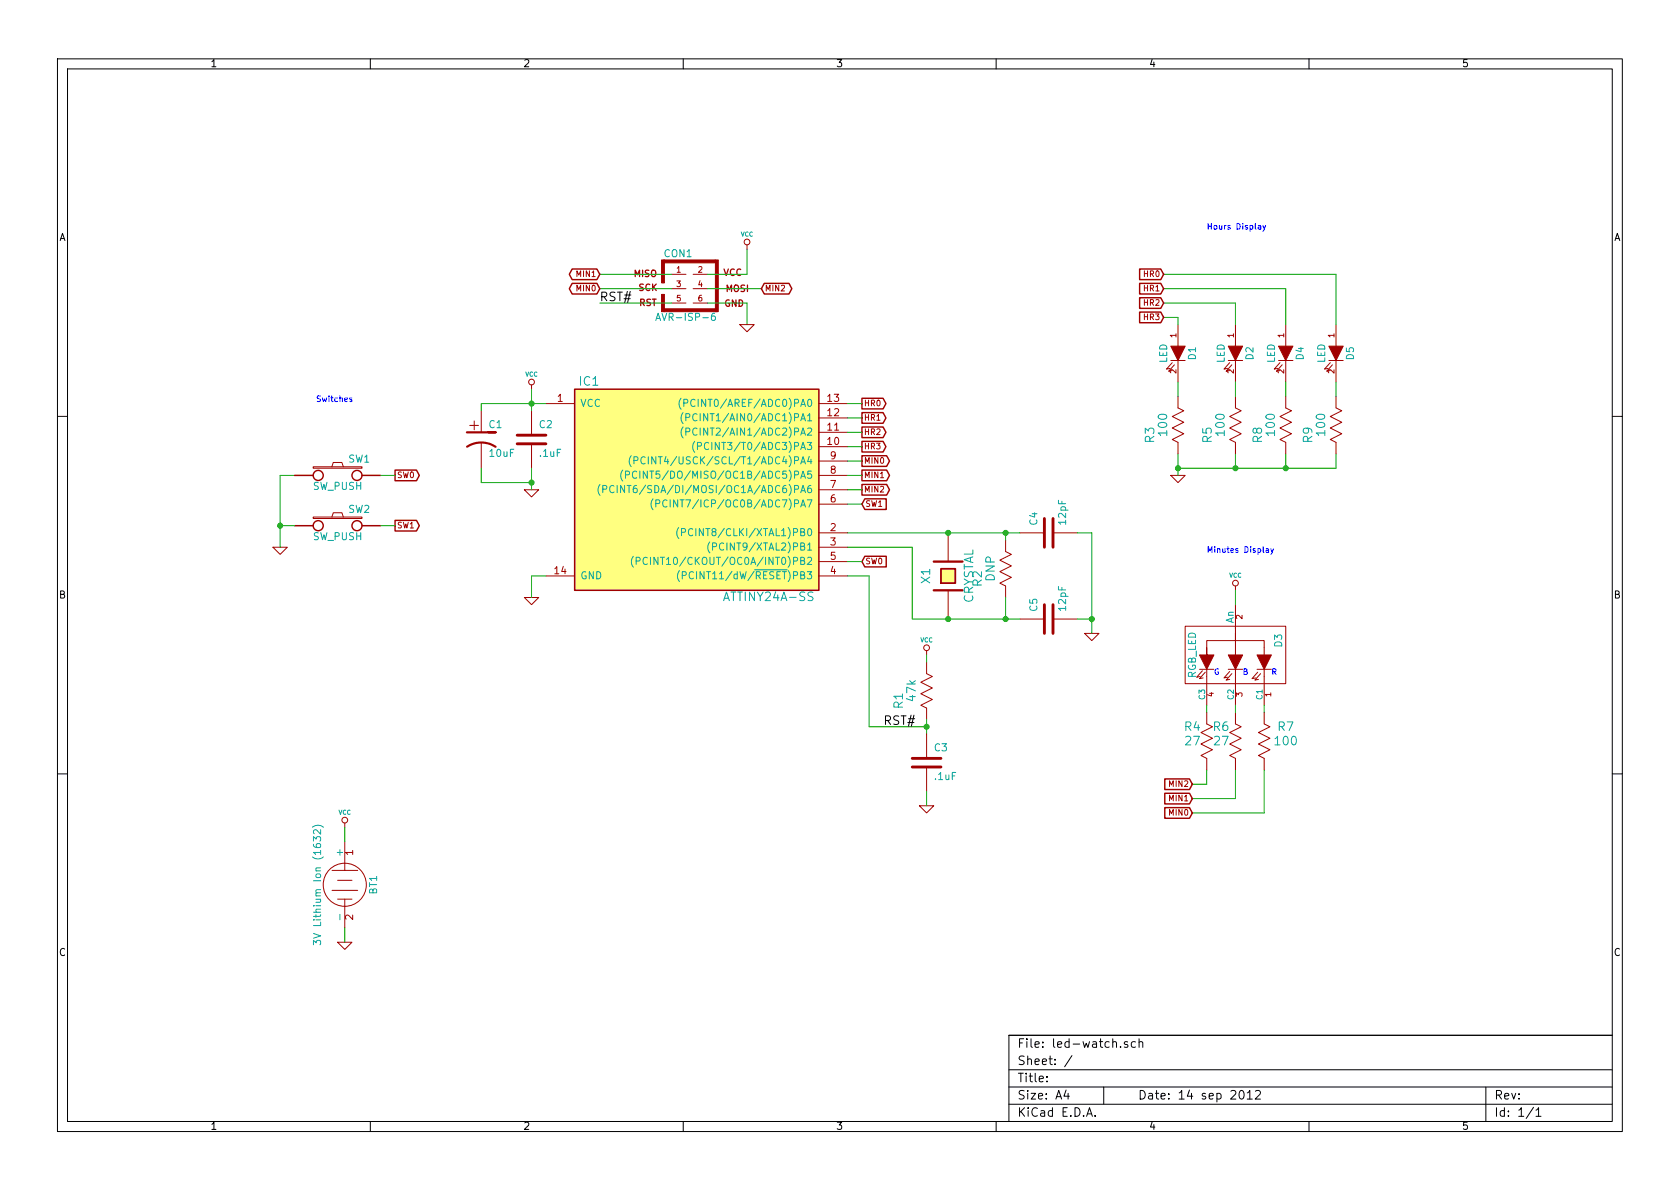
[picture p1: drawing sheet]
EESchema Schematic File Version 2  date Fri 14 Sep 2012 10:10:36 AM EDT
LIBS:power
LIBS:device
LIBS:transistors
LIBS:conn
LIBS:linear
LIBS:regul
LIBS:74xx
LIBS:cmos4000
LIBS:adc-dac
LIBS:memory
LIBS:xilinx
LIBS:special
LIBS:microcontrollers
LIBS:dsp
LIBS:microchip
LIBS:analog_switches
LIBS:motorola
LIBS:texas
LIBS:intel
LIBS:audio
LIBS:interface
LIBS:digital-audio
LIBS:philips
LIBS:display
LIBS:cypress
LIBS:siliconi
LIBS:opto
LIBS:atmel
LIBS:contrib
LIBS:valves
LIBS:artemis-synth-v1-cache
LIBS:battery2
LIBS:mcp49x1
LIBS:tda2822m
LIBS:hrl
LIBS:led-watch-cache
EELAYER 25  0
EELAYER END
$Descr A4 11693 8268
encoding utf-8
Sheet 1 1
Title ""
Date "14 sep 2012"
Rev ""
Comp ""
Comment1 ""
Comment2 ""
Comment3 ""
Comment4 ""
$EndDescr
$Comp
L ATTINY24A-SS IC1
U 1 1
P 4850 3400
F 0 "IC1" H 4100 4150 60  0000 C CNN
F 1 "ATTINY24A-SS" H 5350 2650 60  0000 C CNN
F 2 "SO14E" H 4150 2650 60  0001 C CNN
	1    4850 3400
	1    0    0    -1  
$EndComp
$Comp
L C C2
U 1 1
P 3700 3050
F 0 "C2" H 3750 3150 50  0000 L CNN
F 1 ".1uF" H 3750 2950 50  0000 L CNN
F 2 "SM0805" H 3750 3050 50  0001 C CNN
	1    3700 3050
	1    0    0    -1  
$EndComp
$Comp
L VCC #PWR01
U 1 1
P 3700 2700
F 0 "#PWR01" H 3700 2800 30  0001 C CNN
F 1 "VCC" H 3700 2800 30  0000 C CNN
	1    3700 2700
	1    0    0    -1  
$EndComp
$Comp
L GND #PWR02
U 1 1
P 3700 4150
F 0 "#PWR02" H 3700 4150 30  0001 C CNN
F 1 "GND" H 3700 4080 30  0001 C CNN
	1    3700 4150
	1    0    0    -1  
$EndComp
$Comp
L R-US R2
U 1 1
P 7000 3950
F 0 "R2" H 6930 4140 60  0000 C CNN
F 1 "DNP" H 7000 4050 60  0000 C CNN
F 2 "SM0805" H 7000 4150 60  0001 C CNN
	1    7000 3950
	0    -1   -1   0   
$EndComp
$Comp
L CRYSTAL X1
U 1 1
P 6600 4000
F 0 "X1" H 6600 4150 60  0000 C CNN
F 1 "CRYSTAL" H 6600 3850 60  0000 C CNN
F 2 "XTAL_32.768kHz_CMJ206T" H 6600 3950 60  0001 C CNN
	1    6600 4000
	0    -1   -1   0   
$EndComp
$Comp
L C C4
U 1 1
P 7300 3700
F 0 "C4" H 7350 3800 50  0000 L CNN
F 1 "12pF" H 7350 3600 50  0000 L CNN
F 2 "SM0805" H 7350 3700 50  0001 C CNN
	1    7300 3700
	0    -1   -1   0   
$EndComp
$Comp
L C C5
U 1 1
P 7300 4300
F 0 "C5" H 7350 4400 50  0000 L CNN
F 1 "12pF" H 7350 4200 50  0000 L CNN
F 2 "SM0805" H 7350 4300 50  0001 C CNN
	1    7300 4300
	0    -1   -1   0   
$EndComp
$Comp
L GND #PWR03
U 1 1
P 7600 4400
F 0 "#PWR03" H 7600 4400 30  0001 C CNN
F 1 "GND" H 7600 4330 30  0001 C CNN
	1    7600 4400
	1    0    0    -1  
$EndComp
$Comp
L GND #PWR04
U 1 1
P 3700 3400
F 0 "#PWR04" H 3700 3400 30  0001 C CNN
F 1 "GND" H 3700 3330 30  0001 C CNN
	1    3700 3400
	1    0    0    -1  
$EndComp
$Comp
L LED D1
U 1 1
P 8200 2450
F 0 "D1" H 8200 2550 50  0000 C CNN
F 1 "LED" H 8200 2350 50  0000 C CNN
F 2 "SM0805" H 8200 2450 50  0001 C CNN
	1    8200 2450
	0    1    1    0   
$EndComp
$Comp
L LED D2
U 1 1
P 8600 2450
F 0 "D2" H 8600 2550 50  0000 C CNN
F 1 "LED" H 8600 2350 50  0000 C CNN
F 2 "SM0805" H 8600 2450 50  0001 C CNN
	1    8600 2450
	0    1    1    0   
$EndComp
$Comp
L LED D4
U 1 1
P 8950 2450
F 0 "D4" H 8950 2550 50  0000 C CNN
F 1 "LED" H 8950 2350 50  0000 C CNN
F 2 "SM0805" H 8950 2450 50  0001 C CNN
	1    8950 2450
	0    1    1    0   
$EndComp
$Comp
L LED D5
U 1 1
P 9300 2450
F 0 "D5" H 9300 2550 50  0000 C CNN
F 1 "LED" H 9300 2350 50  0000 C CNN
F 2 "SM0805" H 9300 2450 50  0001 C CNN
	1    9300 2450
	0    1    1    0   
$EndComp
$Comp
L GND #PWR05
U 1 1
P 8200 3300
F 0 "#PWR05" H 8200 3300 30  0001 C CNN
F 1 "GND" H 8200 3230 30  0001 C CNN
	1    8200 3300
	1    0    0    -1  
$EndComp
Wire Wire Line
	5900 3700 6600 3700
Wire Wire Line
	6600 3700 7000 3700
Wire Wire Line
	7000 3700 7100 3700
Wire Wire Line
	5900 3800 6350 3800
Wire Wire Line
	6350 3800 6350 4300
Wire Wire Line
	6350 4300 6600 4300
Wire Wire Line
	6600 4300 7000 4300
Wire Wire Line
	7000 4300 7100 4300
Wire Wire Line
	7600 3700 7600 4300
Wire Wire Line
	7600 4300 7600 4400
Wire Wire Line
	7600 3700 7500 3700
Wire Wire Line
	7500 4300 7600 4300
Connection ~ 7600 4300
Connection ~ 6600 4300
Connection ~ 6600 3700
Wire Wire Line
	7000 3750 7000 3700
Connection ~ 7000 3700
Wire Wire Line
	7000 4150 7000 4300
Connection ~ 7000 4300
Wire Wire Line
	3700 4150 3700 4000
Wire Wire Line
	3700 4000 3800 4000
Wire Wire Line
	3700 2700 3700 2800
Wire Wire Line
	3700 2800 3700 2850
Wire Wire Line
	3350 2800 3700 2800
Wire Wire Line
	3700 2800 3800 2800
Connection ~ 3700 2800
Wire Wire Line
	3700 3250 3700 3350
Wire Wire Line
	3700 3350 3700 3400
Wire Wire Line
	8200 3150 8200 3250
Wire Wire Line
	8200 3250 8200 3300
Wire Wire Line
	8200 3250 8600 3250
Wire Wire Line
	8600 3250 8950 3250
Wire Wire Line
	8950 3250 9300 3250
Wire Wire Line
	9300 3250 9300 3150
Connection ~ 8200 3250
Wire Wire Line
	8950 3150 8950 3250
Connection ~ 8950 3250
Wire Wire Line
	8600 3150 8600 3250
Connection ~ 8600 3250
Wire Wire Line
	8200 2250 8200 2200
Wire Wire Line
	8200 2200 8100 2200
Wire Wire Line
	8100 2100 8600 2100
Wire Wire Line
	8600 2100 8600 2250
Wire Wire Line
	8100 2000 8950 2000
Wire Wire Line
	8950 2000 8950 2250
Wire Wire Line
	8100 1900 9300 1900
Wire Wire Line
	9300 1900 9300 2250
Text GLabel 8100 1900 0    40   Input ~ 0
HR0
Text GLabel 8100 2000 0    40   Input ~ 0
HR1
Text GLabel 8100 2100 0    40   Input ~ 0
HR2
Text GLabel 8100 2200 0    40   Input ~ 0
HR3
$Comp
L RGB_LED D3
U 1 1
P 8600 4450
F 0 "D3" H 8600 4750 50  0000 C CNN
F 1 "RGB_LED" H 8700 4150 50  0000 C CNN
F 2 "RGB_LED_HSMF-C114" H 8800 4550 60  0001 C CNN
	1    8600 4450
	0    1    1    0   
$EndComp
Wire Wire Line
	8800 5350 8800 5650
Wire Wire Line
	8800 5650 8300 5650
Wire Wire Line
	8300 5550 8600 5550
Wire Wire Line
	8600 5550 8600 5350
Wire Wire Line
	8400 5350 8400 5450
Wire Wire Line
	8400 5450 8300 5450
Text GLabel 8300 5450 0    40   Input ~ 0
MIN2
Text GLabel 8300 5550 0    40   Input ~ 0
MIN1
Text GLabel 8300 5650 0    40   Input ~ 0
MIN0
$Comp
L VCC #PWR06
U 1 1
P 8600 4100
F 0 "#PWR06" H 8600 4200 30  0001 C CNN
F 1 "VCC" H 8600 4200 30  0000 C CNN
	1    8600 4100
	1    0    0    -1  
$EndComp
Wire Wire Line
	8600 4100 8600 4200
$Comp
L R-US R7
U 1 1
P 8800 5150
F 0 "R7" V 8900 5000 60  0000 C CNN
F 1 "100" V 8800 5000 60  0000 C CNN
F 2 "SM0805" H 8800 5350 60  0001 C CNN
	1    8800 5150
	0    -1   -1   0   
$EndComp
$Comp
L R-US R6
U 1 1
P 8600 5150
F 0 "R6" V 8700 5250 60  0000 C CNN
F 1 "27" V 8600 5250 60  0000 C CNN
F 2 "SM0805" H 8600 5350 60  0001 C CNN
	1    8600 5150
	0    -1   -1   0   
$EndComp
$Comp
L R-US R4
U 1 1
P 8400 5150
F 0 "R4" V 8500 5250 60  0000 C CNN
F 1 "27" V 8400 5250 60  0000 C CNN
F 2 "SM0805" H 8400 5350 60  0001 C CNN
	1    8400 5150
	0    -1   -1   0   
$EndComp
Wire Wire Line
	8400 4900 8400 4950
Wire Wire Line
	8600 4950 8600 4900
Wire Wire Line
	8800 4900 8800 4950
$Comp
L R-US R9
U 1 1
P 9300 2950
F 0 "R9" H 9230 3140 60  0000 C CNN
F 1 "100" H 9300 3050 60  0000 C CNN
F 2 "SM0805" H 9300 3150 60  0001 C CNN
	1    9300 2950
	0    -1   -1   0   
$EndComp
$Comp
L R-US R8
U 1 1
P 8950 2950
F 0 "R8" H 8880 3140 60  0000 C CNN
F 1 "100" H 8950 3050 60  0000 C CNN
F 2 "SM0805" H 8950 3150 60  0001 C CNN
	1    8950 2950
	0    -1   -1   0   
$EndComp
$Comp
L R-US R5
U 1 1
P 8600 2950
F 0 "R5" H 8530 3140 60  0000 C CNN
F 1 "100" H 8600 3050 60  0000 C CNN
F 2 "SM0805" H 8600 3150 60  0001 C CNN
	1    8600 2950
	0    -1   -1   0   
$EndComp
$Comp
L R-US R3
U 1 1
P 8200 2950
F 0 "R3" H 8130 3140 60  0000 C CNN
F 1 "100" H 8200 3050 60  0000 C CNN
F 2 "SM0805" H 8200 3150 60  0001 C CNN
	1    8200 2950
	0    -1   -1   0   
$EndComp
Wire Wire Line
	9300 2650 9300 2750
Wire Wire Line
	8950 2750 8950 2650
Wire Wire Line
	8600 2650 8600 2750
Wire Wire Line
	8200 2750 8200 2650
Text GLabel 6000 2800 2    40   Output ~ 0
HR0
Text GLabel 6000 2900 2    40   Output ~ 0
HR1
Text GLabel 6000 3000 2    40   Output ~ 0
HR2
Text GLabel 6000 3100 2    40   Output ~ 0
HR3
Wire Wire Line
	6000 3100 5900 3100
Wire Wire Line
	5900 3000 6000 3000
Wire Wire Line
	5900 2900 6000 2900
Wire Wire Line
	5900 2800 6000 2800
Text GLabel 6000 3400 2    40   Output ~ 0
MIN2
Text GLabel 6000 3300 2    40   Output ~ 0
MIN1
Text GLabel 6000 3200 2    40   Output ~ 0
MIN0
Wire Wire Line
	6000 3200 5900 3200
Wire Wire Line
	5900 3300 6000 3300
Wire Wire Line
	6000 3400 5900 3400
$Comp
L GND #PWR07
U 1 1
P 1950 3800
F 0 "#PWR07" H 1950 3800 30  0001 C CNN
F 1 "GND" H 1950 3730 30  0001 C CNN
	1    1950 3800
	1    0    0    -1  
$EndComp
Wire Wire Line
	1950 3300 1950 3650
Wire Wire Line
	1950 3650 1950 3800
Wire Wire Line
	1950 3300 2050 3300
Text GLabel 2750 3300 2    40   Output ~ 0
SW0
Text GLabel 2750 3650 2    40   Output ~ 0
SW1
Text GLabel 6000 3900 2    40   Input ~ 0
SW0
Text GLabel 6000 3500 2    40   Input ~ 0
SW1
Wire Wire Line
	6000 3900 5900 3900
Wire Wire Line
	6000 3500 5900 3500
$Comp
L R-US R1
U 1 1
P 6450 4800
F 0 "R1" H 6380 4990 60  0000 C CNN
F 1 "47k" H 6450 4900 60  0000 C CNN
F 2 "SM0805" H 6450 5000 60  0001 C CNN
	1    6450 4800
	0    -1   -1   0   
$EndComp
$Comp
L VCC #PWR08
U 1 1
P 6450 4550
F 0 "#PWR08" H 6450 4650 30  0001 C CNN
F 1 "VCC" H 6450 4650 30  0000 C CNN
	1    6450 4550
	1    0    0    -1  
$EndComp
Wire Wire Line
	6450 4550 6450 4600
Wire Wire Line
	6450 5000 6450 5050
Wire Wire Line
	6450 5050 6450 5100
Wire Wire Line
	6450 5050 6050 5050
Wire Wire Line
	6050 5050 6050 4000
Wire Wire Line
	6050 4000 5900 4000
$Comp
L C C3
U 1 1
P 6450 5300
F 0 "C3" H 6500 5400 50  0000 L CNN
F 1 ".1uF" H 6500 5200 50  0000 L CNN
F 2 "SM0805" H 6500 5300 50  0001 C CNN
	1    6450 5300
	1    0    0    -1  
$EndComp
Connection ~ 6450 5050
$Comp
L GND #PWR09
U 1 1
P 6450 5600
F 0 "#PWR09" H 6450 5600 30  0001 C CNN
F 1 "GND" H 6450 5530 30  0001 C CNN
	1    6450 5600
	1    0    0    -1  
$EndComp
Wire Wire Line
	6450 5600 6450 5500
$Comp
L CP1 C1
U 1 1
P 3350 3050
F 0 "C1" H 3400 3150 50  0000 L CNN
F 1 "10uF" H 3400 2950 50  0000 L CNN
F 2 "SM0805" H 3400 3050 50  0001 C CNN
	1    3350 3050
	1    0    0    -1  
$EndComp
Wire Wire Line
	3350 2850 3350 2800
Wire Wire Line
	3350 3250 3350 3350
Wire Wire Line
	3350 3350 3700 3350
Connection ~ 3700 3350
Text Notes 8850 4700 0    40   ~ 0
R
Text Notes 8450 4700 0    40   ~ 0
G\n
Text Notes 8650 4700 0    40   ~ 0
B
Text Notes 8400 1600 0    40   ~ 0
Hours Display
Text Notes 8400 3850 0    40   ~ 0
Minutes Display
Text Notes 2200 2800 0    40   ~ 0
Switches
$Comp
L BATTERY BT1
U 1 1
P 2400 6150
F 0 "BT1" H 2400 6350 50  0000 C CNN
F 1 "3V Lithium Ion (1632)" H 2400 5960 50  0000 C CNN
F 2 "BATTERY_CR1632_RETAINER" H 2400 6060 50  0001 C CNN
	1    2400 6150
	0    1    1    0   
$EndComp
$Comp
L VCC #PWR010
U 1 1
P 2400 5750
F 0 "#PWR010" H 2400 5850 30  0001 C CNN
F 1 "VCC" H 2400 5850 30  0000 C CNN
	1    2400 5750
	1    0    0    -1  
$EndComp
Wire Wire Line
	2400 5750 2400 5850
$Comp
L GND #PWR011
U 1 1
P 2400 6550
F 0 "#PWR011" H 2400 6550 30  0001 C CNN
F 1 "GND" H 2400 6480 30  0001 C CNN
	1    2400 6550
	1    0    0    -1  
$EndComp
Wire Wire Line
	2400 6550 2400 6450
$Comp
L SW_PUSH SW1
U 1 1
P 2350 3300
F 0 "SW1" H 2500 3410 50  0000 C CNN
F 1 "SW_PUSH" H 2350 3220 50  0000 C CNN
F 2 "SWITCH_EVQP7C" H 2350 3320 50  0001 C CNN
	1    2350 3300
	1    0    0    -1  
$EndComp
$Comp
L SW_PUSH SW2
U 1 1
P 2350 3650
F 0 "SW2" H 2500 3760 50  0000 C CNN
F 1 "SW_PUSH" H 2350 3570 50  0000 C CNN
F 2 "SWITCH_EVQP7C" H 2350 3670 50  0001 C CNN
	1    2350 3650
	1    0    0    -1  
$EndComp
Wire Wire Line
	2650 3650 2750 3650
Wire Wire Line
	1950 3650 2050 3650
Connection ~ 1950 3650
Wire Wire Line
	2650 3300 2750 3300
$Comp
L AVR-ISP-6 CON1
U 1 1
P 4800 2000
F 0 "CON1" H 4720 2240 50  0000 C CNN
F 1 "AVR-ISP-6" H 4560 1770 50  0000 L BNN
F 2 "pin_array_3x2" V 4280 2040 50  0001 C CNN
	1    4800 2000
	1    0    0    -1  
$EndComp
Text Label 6150 5050 0    60   ~ 0
RST#
Wire Wire Line
	4675 2100 4175 2100
Text Label 4175 2100 0    60   ~ 0
RST#
Wire Wire Line
	4675 2000 4175 2000
Wire Wire Line
	4675 1900 4175 1900
Wire Wire Line
	4925 1900 5200 1900
Wire Wire Line
	5200 1900 5200 1725
Wire Wire Line
	4925 2100 5200 2100
Wire Wire Line
	5200 2100 5200 2250
Wire Wire Line
	4925 2000 5300 2000
Text GLabel 5300 2000 2    40   BiDi ~ 0
MIN2
Text GLabel 4175 1900 0    40   BiDi ~ 0
MIN1
Text GLabel 4175 2000 0    40   BiDi ~ 0
MIN0
$Comp
L GND #PWR012
U 1 1
P 5200 2250
F 0 "#PWR012" H 5200 2250 30  0001 C CNN
F 1 "GND" H 5200 2180 30  0001 C CNN
	1    5200 2250
	1    0    0    -1  
$EndComp
$Comp
L VCC #PWR013
U 1 1
P 5200 1725
F 0 "#PWR013" H 5200 1825 30  0001 C CNN
F 1 "VCC" H 5200 1825 30  0000 C CNN
	1    5200 1725
	1    0    0    -1  
$EndComp
$EndSCHEMATC
